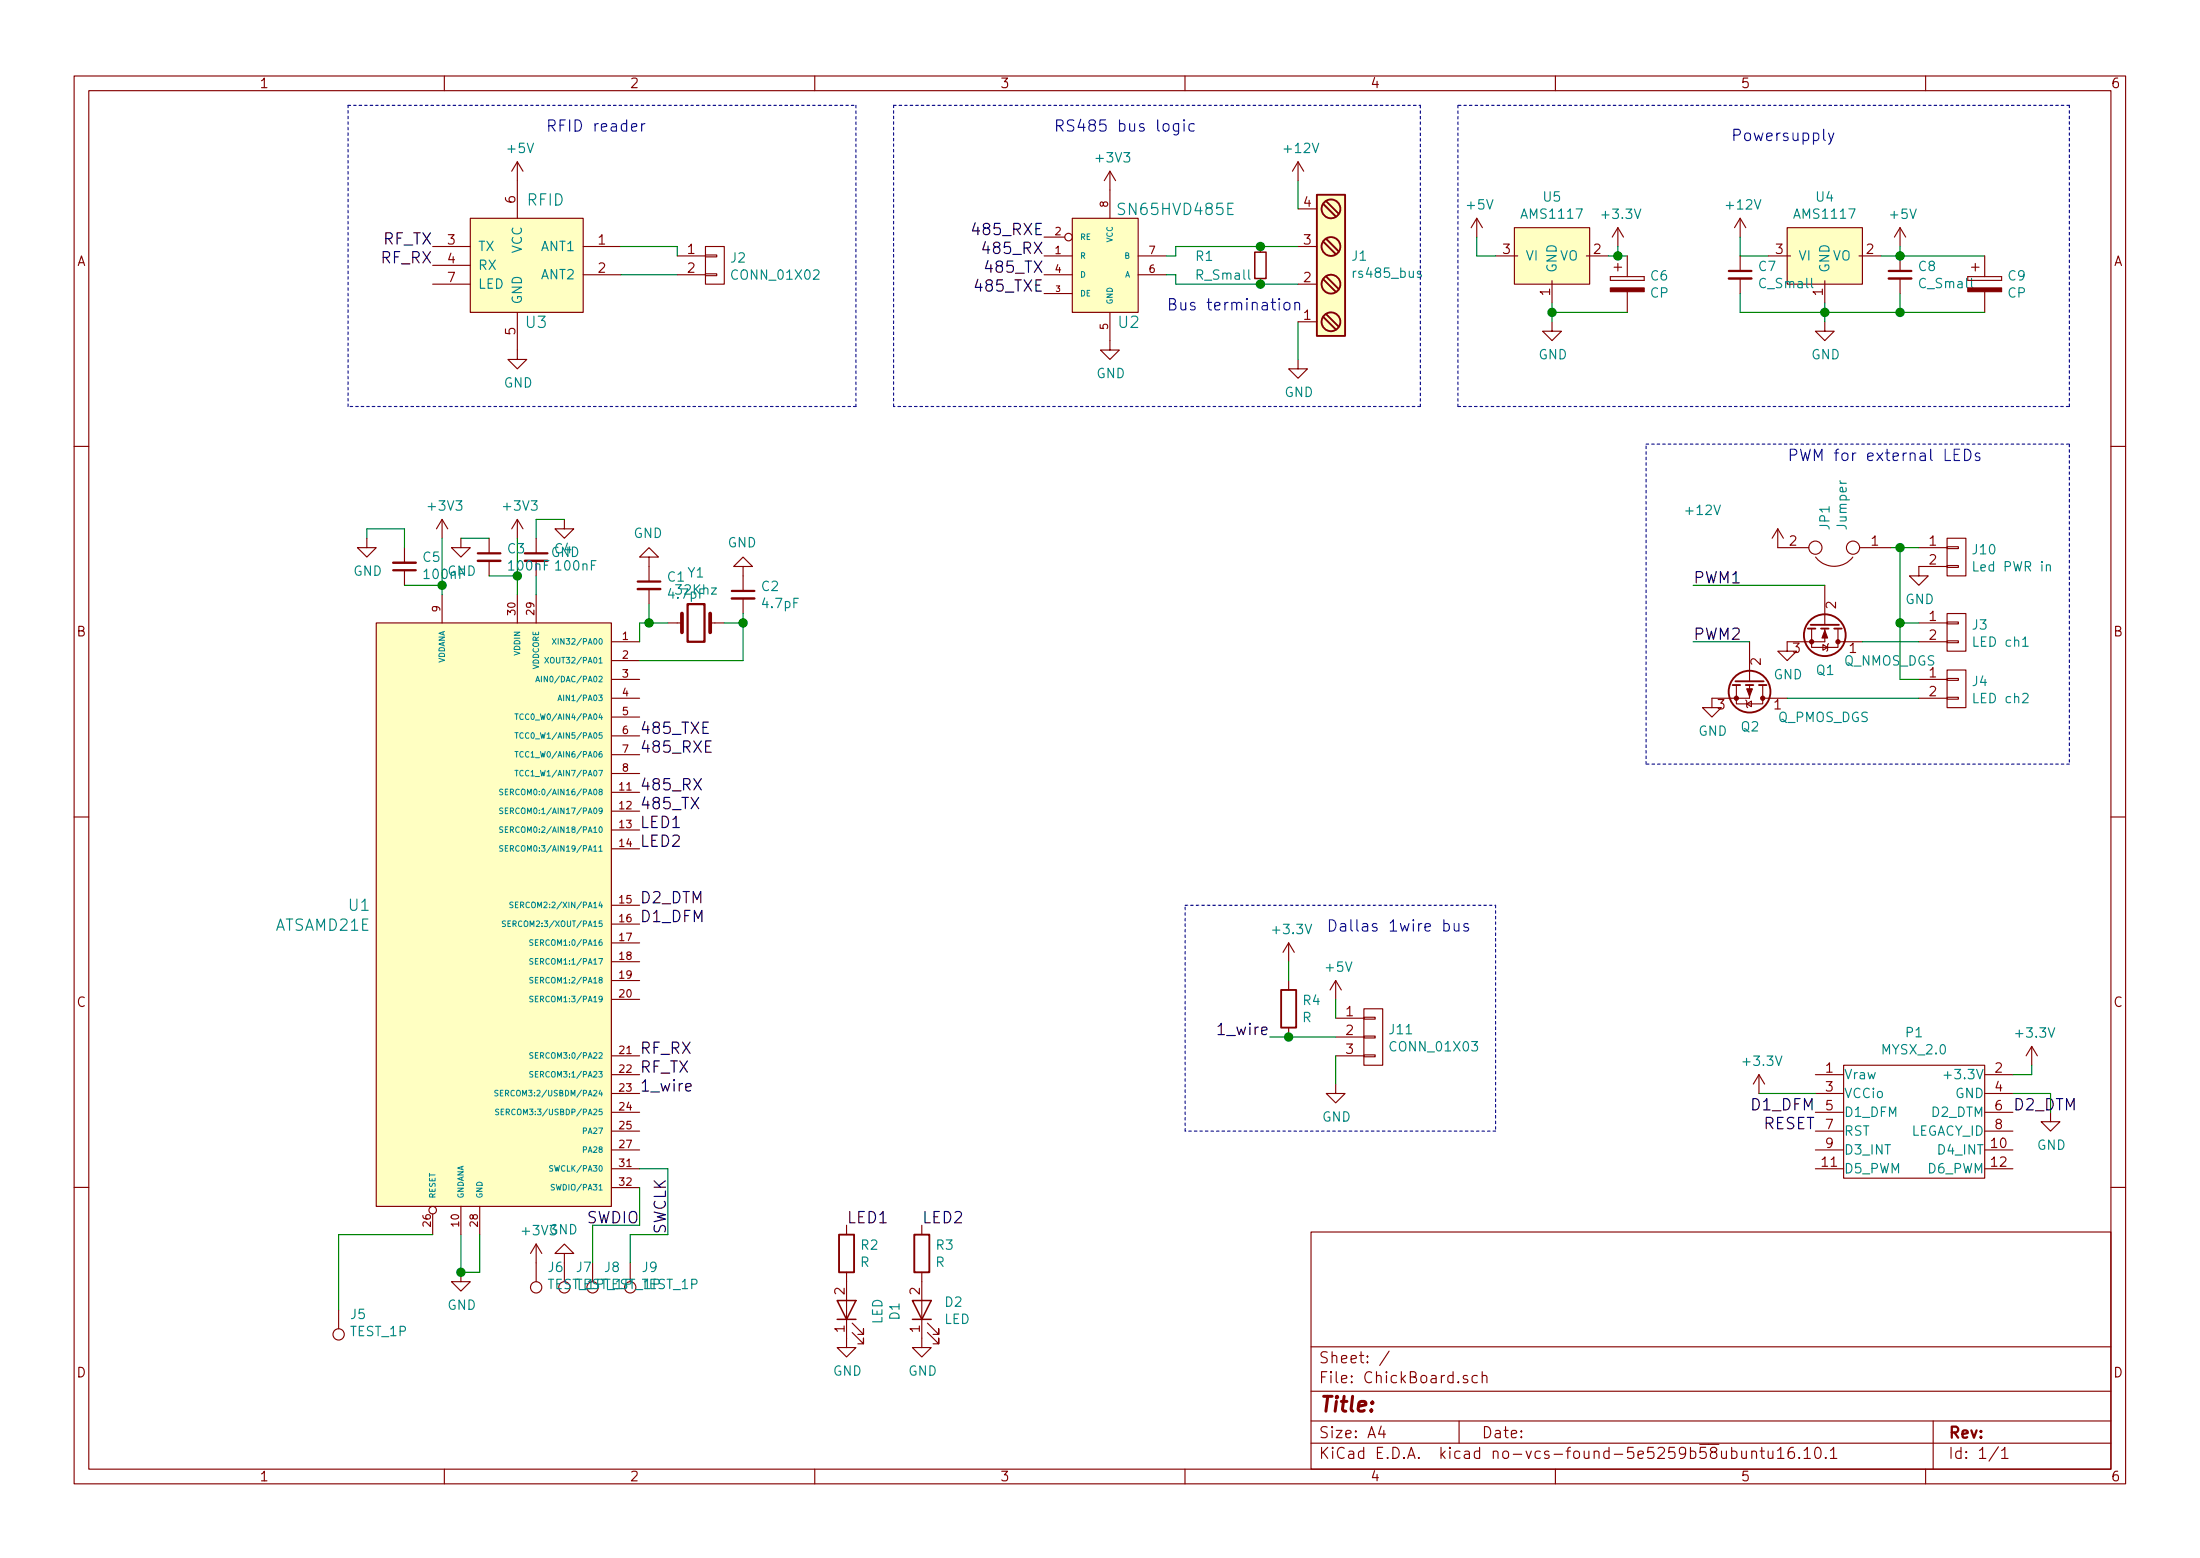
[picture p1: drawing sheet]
EESchema Schematic File Version 2
LIBS:power
LIBS:device
LIBS:transistors
LIBS:conn
LIBS:linear
LIBS:regul
LIBS:74xx
LIBS:cmos4000
LIBS:adc-dac
LIBS:memory
LIBS:xilinx
LIBS:microcontrollers
LIBS:dsp
LIBS:microchip
LIBS:analog_switches
LIBS:motorola
LIBS:texas
LIBS:intel
LIBS:audio
LIBS:interface
LIBS:digital-audio
LIBS:philips
LIBS:display
LIBS:cypress
LIBS:siliconi
LIBS:opto
LIBS:atmel
LIBS:contrib
LIBS:valves
LIBS:mysensors_radios
LIBS:mysensors_network
LIBS:mysensors_security
LIBS:mysensors_regulators
LIBS:mysensors_arduino
LIBS:mysensors_logic
LIBS:ws2812b
LIBS:mysensors_connectors
LIBS:mysensors_sensors
LIBS:mysensors_memories
LIBS:mysensors_mcu
LIBS:chickboard
LIBS:ChickBoard-cache
EELAYER 26 0
EELAYER END
$Descr A4 11693 8268
encoding utf-8
Sheet 1 1
Title ""
Date ""
Rev ""
Comp ""
Comment1 ""
Comment2 ""
Comment3 ""
Comment4 ""
$EndDescr
$Comp
L Q_NMOS_DGS Q1
U 1 1
P 9700 3300
F 0 "Q1" V 9950 3250 50  0000 L CNN
F 1 "Q_NMOS_DGS" V 9900 3400 50  0000 L CNN
F 2 "TO_SOT_Packages_SMD:SOT-23" H 3900 -2150 50  0001 C CNN
F 3 "" H 3700 -2250 50  0001 C CNN
	1    9700 3300
	0    1    1    0   
$EndComp
$Comp
L Q_PMOS_DGS Q2
U 1 1
P 9300 3600
F 0 "Q2" V 9550 3550 50  0000 L CNN
F 1 "Q_PMOS_DGS" V 9500 3750 50  0000 L CNN
F 2 "TO_SOT_Packages_SMD:SOT-23" H 3050 -1600 50  0001 C CNN
F 3 "" H 2850 -1700 50  0001 C CNN
	1    9300 3600
	0    1    1    0   
$EndComp
$Comp
L GND #PWR01
U 1 1
P 6900 1900
F 0 "#PWR01" H 6950 1950 50  0001 C CNN
F 1 "GND" H 6905 1727 50  0000 C CNN
F 2 "" H -1750 -1650 50  0001 C CNN
F 3 "" H -1750 -1650 50  0001 C CNN
	1    6900 1900
	1    0    0    -1  
$EndComp
Wire Wire Line
	6900 1900 6900 1700
Text Notes 6200 1650 0    60   ~ 0
Bus termination\n
$Comp
L GND #PWR02
U 1 1
P 9100 3700
F 0 "#PWR02" H 9150 3750 50  0001 C CNN
F 1 "GND" H 9105 3527 50  0000 C CNN
F 2 "" H 2800 -1600 50  0001 C CNN
F 3 "" H 2800 -1600 50  0001 C CNN
	1    9100 3700
	1    0    0    -1  
$EndComp
$Comp
L RFID U3
U 1 1
P 2750 1300
F 0 "U3" H 2850 900 60  0000 C CNN
F 1 "RFID" H 2900 1550 60  0000 C CNN
F 2 "chickboard:EM4100RFID" H -2150 -5650 60  0001 C CNN
F 3 "" H -2150 -5650 60  0001 C CNN
	1    2750 1300
	1    0    0    -1  
$EndComp
$Comp
L CONN_01X02 J2
U 1 1
P 3800 1400
F 0 "J2" H 3878 1441 50  0000 L CNN
F 1 "CONN_01X02" H 3878 1350 50  0000 L CNN
F 2 "Pin_Headers:Pin_Header_Straight_1x02" H -2200 -5000 50  0001 C CNN
F 3 "" H -2200 -5000 50  0001 C CNN
	1    3800 1400
	1    0    0    -1  
$EndComp
Wire Wire Line
	3300 1450 3600 1450
Wire Wire Line
	3300 1300 3600 1300
Wire Wire Line
	3600 1300 3600 1350
$Comp
L GND #PWR03
U 1 1
P 2750 1850
F 0 "#PWR03" H 2800 1900 50  0001 C CNN
F 1 "GND" H 2755 1677 50  0000 C CNN
F 2 "" H -2350 -5200 50  0001 C CNN
F 3 "" H -2350 -5200 50  0001 C CNN
	1    2750 1850
	1    0    0    -1  
$EndComp
$Comp
L +5V #PWR04
U 1 1
P 2750 950
F 0 "#PWR04" H 2800 1000 50  0001 C CNN
F 1 "+5V" H 2765 1123 50  0000 C CNN
F 2 "" H -2400 -4650 50  0001 C CNN
F 3 "" H -2400 -4650 50  0001 C CNN
	1    2750 950 
	1    0    0    -1  
$EndComp
$Comp
L CONN_01X02 J4
U 1 1
P 10400 3650
F 0 "J4" H 10478 3691 50  0000 L CNN
F 1 "LED ch2" H 10478 3600 50  0000 L CNN
F 2 "Terminal_Blocks:TerminalBlock_Pheonix_MPT-2.54mm_2pol" H 3050 -1250 50  0001 C CNN
F 3 "" H 3050 -1250 50  0001 C CNN
	1    10400 3650
	1    0    0    -1  
$EndComp
$Comp
L +12V #PWR05
U 1 1
P 6900 950
F 0 "#PWR05" H 6950 1000 50  0001 C CNN
F 1 "+12V" H 6915 1123 50  0000 C CNN
F 2 "" H -1650 -1650 50  0001 C CNN
F 3 "" H -1650 -1650 50  0001 C CNN
	1    6900 950 
	1    0    0    -1  
$EndComp
$Comp
L AMS1117 U4
U 1 1
P 9800 1350
F 0 "U4" H 9700 1665 50  0000 C CNN
F 1 "AMS1117" H 9700 1574 50  0000 C CNN
F 2 "TO_SOT_Packages_SMD:SOT-23" H 500 -3250 60  0001 C CNN
F 3 "" H 500 -3250 60  0000 C CNN
	1    9800 1350
	1    0    0    -1  
$EndComp
$Comp
L +5V #PWR06
U 1 1
P 10100 1300
F 0 "#PWR06" H 2150 -400 50  0001 C CNN
F 1 "+5V" H 10115 1473 50  0000 C CNN
F 2 "" H 2150 -250 50  0001 C CNN
F 3 "" H 2150 -250 50  0001 C CNN
	1    10100 1300
	1    0    0    -1  
$EndComp
$Comp
L +12V #PWR07
U 1 1
P 9250 1250
F 0 "#PWR07" H 2100 -550 50  0001 C CNN
F 1 "+12V" H 9265 1423 50  0000 C CNN
F 2 "" H 2100 -400 50  0001 C CNN
F 3 "" H 2100 -400 50  0001 C CNN
	1    9250 1250
	1    0    0    -1  
$EndComp
$Comp
L GND #PWR08
U 1 1
P 9700 1700
F 0 "#PWR08" H 2600 -200 50  0001 C CNN
F 1 "GND" H 9705 1527 50  0000 C CNN
F 2 "" H 2600 50  50  0001 C CNN
F 3 "" H 2600 50  50  0001 C CNN
	1    9700 1700
	1    0    0    -1  
$EndComp
Wire Wire Line
	9700 1700 9700 1600
Wire Wire Line
	9400 1350 9250 1350
Wire Wire Line
	9250 1350 9250 1250
Wire Wire Line
	10100 1300 10100 1350
Wire Wire Line
	10000 1350 10550 1350
Text Label 2300 1300 2    60   ~ 0
RF_TX
Text Label 2300 1400 2    60   ~ 0
RF_RX
$Comp
L ATSAMD21E U1
U 1 1
P 2550 4750
F 0 "U1" H 1972 4703 60  0000 R CNN
F 1 "ATSAMD21E" H 1972 4597 60  0000 R CNN
F 2 "Housings_QFP:TQFP-32_7x7mm_Pitch0.8mm" H -1850 -1000 60  0001 C CNN
F 3 "" H -1850 -1000 60  0000 C CNN
	1    2550 4750
	1    0    0    -1  
$EndComp
$Comp
L AMS1117 U5
U 1 1
P 8350 1350
F 0 "U5" H 8250 1665 50  0000 C CNN
F 1 "AMS1117" H 8250 1574 50  0000 C CNN
F 2 "TO_SOT_Packages_SMD:SOT-23" H 2450 -100 60  0001 C CNN
F 3 "" H 2450 -100 60  0000 C CNN
	1    8350 1350
	1    0    0    -1  
$EndComp
$Comp
L +5V #PWR09
U 1 1
P 7850 1250
F 0 "#PWR09" H 2100 -600 50  0001 C CNN
F 1 "+5V" H 7865 1423 50  0000 C CNN
F 2 "" H 2100 -450 50  0001 C CNN
F 3 "" H 2100 -450 50  0001 C CNN
	1    7850 1250
	1    0    0    -1  
$EndComp
$Comp
L +3.3V #PWR010
U 1 1
P 8600 1300
F 0 "#PWR010" H 2150 -550 50  0001 C CNN
F 1 "+3.3V" H 8615 1473 50  0000 C CNN
F 2 "" H 2150 -400 50  0001 C CNN
F 3 "" H 2150 -400 50  0001 C CNN
	1    8600 1300
	1    0    0    -1  
$EndComp
$Comp
L GND #PWR011
U 1 1
P 8250 1700
F 0 "#PWR011" H 2150 -550 50  0001 C CNN
F 1 "GND" H 8255 1527 50  0000 C CNN
F 2 "" H 2150 -300 50  0001 C CNN
F 3 "" H 2150 -300 50  0001 C CNN
	1    8250 1700
	1    0    0    -1  
$EndComp
Wire Wire Line
	8250 1700 8250 1600
Wire Wire Line
	7850 1250 7850 1350
Wire Wire Line
	7850 1350 7950 1350
Wire Wire Line
	8550 1350 8650 1350
Wire Wire Line
	8600 1350 8600 1300
$Comp
L GND #PWR012
U 1 1
P 2450 6750
F 0 "#PWR012" H -350 450 50  0001 C CNN
F 1 "GND" H 2455 6577 50  0000 C CNN
F 2 "" H -350 700 50  0001 C CNN
F 3 "" H -350 700 50  0001 C CNN
	1    2450 6750
	1    0    0    -1  
$EndComp
Wire Wire Line
	2550 6750 2550 6550
Connection ~ 2450 6750
Wire Wire Line
	2450 6550 2450 6750
$Comp
L MYSX_2.2 P1
U 1 1
P 9650 5700
F 0 "P1" H 10175 5925 50  0000 C CNN
F 1 "MYSX_2.0" H 10175 5834 50  0000 C CNN
F 2 "mysensors_connectors:MYSX_2.2" H 6150 -1850 60  0001 C CNN
F 3 "" H 6150 -1850 60  0000 C CNN
	1    9650 5700
	1    0    0    -1  
$EndComp
$Comp
L +3.3V #PWR013
U 1 1
P 9350 5800
F 0 "#PWR013" H 9400 5850 50  0001 C CNN
F 1 "+3.3V" H 9365 5973 50  0000 C CNN
F 2 "" H -100 1050 50  0001 C CNN
F 3 "" H -100 1050 50  0001 C CNN
	1    9350 5800
	1    0    0    -1  
$EndComp
$Comp
L +3.3V #PWR014
U 1 1
P 10800 5650
F 0 "#PWR014" H 10850 5700 50  0001 C CNN
F 1 "+3.3V" H 10815 5823 50  0000 C CNN
F 2 "" H 250 1050 50  0001 C CNN
F 3 "" H 250 1050 50  0001 C CNN
	1    10800 5650
	1    0    0    -1  
$EndComp
Wire Wire Line
	10800 5650 10800 5700
Wire Wire Line
	10800 5700 10700 5700
Wire Wire Line
	9350 5800 9650 5800
$Comp
L GND #PWR015
U 1 1
P 10900 5900
F 0 "#PWR015" H 10950 5950 50  0001 C CNN
F 1 "GND" H 10905 5727 50  0000 C CNN
F 2 "" H 200 1150 50  0001 C CNN
F 3 "" H 200 1150 50  0001 C CNN
	1    10900 5900
	1    0    0    -1  
$EndComp
Wire Wire Line
	10900 5900 10900 5800
Wire Wire Line
	10900 5800 10700 5800
Text Label 9650 6000 2    60   ~ 0
RESET
Text Label 9650 5900 2    60   ~ 0
D1_DFM
Text Label 10700 5900 0    60   ~ 0
D2_DTM
$Comp
L Crystal Y1
U 1 1
P 3700 3300
F 0 "Y1" H 3700 3568 50  0000 C CNN
F 1 "32Khz" H 3700 3477 50  0000 C CNN
F 2 "mysensors_obscurities:XTAL_3.2x1.5mm" H -400 500 50  0001 C CNN
F 3 "" H -400 500 50  0001 C CNN
	1    3700 3300
	1    0    0    -1  
$EndComp
Wire Wire Line
	3400 3400 3400 3300
Wire Wire Line
	3400 3300 3550 3300
Wire Wire Line
	3950 3500 3400 3500
$Comp
L C_Small C1
U 1 1
P 3450 3100
F 0 "C1" H 3542 3146 50  0000 L CNN
F 1 "4.7pF" H 3542 3055 50  0000 L CNN
F 2 "Capacitors_SMD:C_0603_HandSoldering" H -450 300 50  0001 C CNN
F 3 "" H -450 300 50  0001 C CNN
	1    3450 3100
	1    0    0    -1  
$EndComp
Wire Wire Line
	3450 3200 3450 3300
Connection ~ 3450 3300
$Comp
L C_Small C2
U 1 1
P 3950 3150
F 0 "C2" H 4042 3196 50  0000 L CNN
F 1 "4.7pF" H 4042 3105 50  0000 L CNN
F 2 "Capacitors_SMD:C_0603_HandSoldering" H -350 450 50  0001 C CNN
F 3 "" H -350 450 50  0001 C CNN
	1    3950 3150
	1    0    0    -1  
$EndComp
Wire Wire Line
	3950 3250 3950 3500
Wire Wire Line
	3950 3300 3850 3300
Connection ~ 3950 3300
$Comp
L GND #PWR016
U 1 1
P 3450 3000
F 0 "#PWR016" H -450 350 50  0001 C CNN
F 1 "GND" H 3455 2827 50  0000 C CNN
F 2 "" H -450 600 50  0001 C CNN
F 3 "" H -450 600 50  0001 C CNN
	1    3450 3000
	-1   0    0    1   
$EndComp
$Comp
L GND #PWR017
U 1 1
P 3950 3050
F 0 "#PWR017" H -450 350 50  0001 C CNN
F 1 "GND" H 3955 2877 50  0000 C CNN
F 2 "" H -450 600 50  0001 C CNN
F 3 "" H -450 600 50  0001 C CNN
	1    3950 3050
	-1   0    0    1   
$EndComp
Text Label 3400 4900 0    60   ~ 0
D1_DFM
Text Label 3400 4800 0    60   ~ 0
D2_DTM
Text Label 3400 5700 0    60   ~ 0
RF_TX
Text Label 3400 5600 0    60   ~ 0
RF_RX
$Comp
L TEST_1P J9
U 1 1
P 3350 6700
F 0 "J9" H 3292 6727 50  0000 R CNN
F 1 "TEST_1P" H 3292 6818 50  0000 R CNN
F 2 "Measurement_Points:Measurement_Point_Round-SMD-Pad_Small" H -850 1050 50  0001 C CNN
F 3 "" H -850 1050 50  0001 C CNN
	1    3350 6700
	-1   0    0    1   
$EndComp
$Comp
L TEST_1P J8
U 1 1
P 3150 6700
F 0 "J8" H 3092 6727 50  0000 R CNN
F 1 "TEST_1P" H 3092 6818 50  0000 R CNN
F 2 "Measurement_Points:Measurement_Point_Round-SMD-Pad_Small" H -250 550 50  0001 C CNN
F 3 "" H -250 550 50  0001 C CNN
	1    3150 6700
	-1   0    0    1   
$EndComp
$Comp
L TEST_1P J7
U 1 1
P 3000 6700
F 0 "J7" H 2942 6727 50  0000 R CNN
F 1 "TEST_1P" H 2942 6818 50  0000 R CNN
F 2 "Measurement_Points:Measurement_Point_Round-SMD-Pad_Small" H -300 550 50  0001 C CNN
F 3 "" H -300 550 50  0001 C CNN
	1    3000 6700
	-1   0    0    1   
$EndComp
$Comp
L TEST_1P J6
U 1 1
P 2850 6700
F 0 "J6" H 2792 6727 50  0000 R CNN
F 1 "TEST_1P" H 2792 6818 50  0000 R CNN
F 2 "Measurement_Points:Measurement_Point_Round-SMD-Pad_Small" H -450 350 50  0001 C CNN
F 3 "" H -450 350 50  0001 C CNN
	1    2850 6700
	-1   0    0    1   
$EndComp
$Comp
L TEST_1P J5
U 1 1
P 1800 6950
F 0 "J5" H 1742 6977 50  0000 R CNN
F 1 "TEST_1P" H 1742 7068 50  0000 R CNN
F 2 "Measurement_Points:Measurement_Point_Round-SMD-Pad_Small" H -1800 450 50  0001 C CNN
F 3 "" H -1800 450 50  0001 C CNN
	1    1800 6950
	-1   0    0    1   
$EndComp
Wire Wire Line
	3350 6700 3350 6550
Wire Wire Line
	3350 6550 3550 6550
Wire Wire Line
	3550 6550 3550 6200
Wire Wire Line
	3550 6200 3400 6200
Wire Wire Line
	3150 6700 3150 6500
Wire Wire Line
	3150 6500 3400 6500
Wire Wire Line
	3400 6500 3400 6300
Wire Wire Line
	2450 6750 2550 6750
Wire Wire Line
	1800 6950 1800 6550
Wire Wire Line
	1800 6550 2300 6550
$Comp
L +3V3 #PWR018
U 1 1
P 2850 6700
F 0 "#PWR018" H -400 350 50  0001 C CNN
F 1 "+3V3" H 2865 6873 50  0000 C CNN
F 2 "" H -400 500 50  0001 C CNN
F 3 "" H -400 500 50  0001 C CNN
	1    2850 6700
	1    0    0    -1  
$EndComp
$Comp
L GND #PWR019
U 1 1
P 3000 6700
F 0 "#PWR019" H -450 400 50  0001 C CNN
F 1 "GND" H 3005 6527 50  0000 C CNN
F 2 "" H -450 650 50  0001 C CNN
F 3 "" H -450 650 50  0001 C CNN
	1    3000 6700
	-1   0    0    1   
$EndComp
$Comp
L C_Small C4
U 1 1
P 2850 2950
F 0 "C4" H 2942 2996 50  0000 L CNN
F 1 "100nF" H 2942 2905 50  0000 L CNN
F 2 "Capacitors_SMD:C_0603_HandSoldering" H -550 550 50  0001 C CNN
F 3 "" H -550 550 50  0001 C CNN
	1    2850 2950
	1    0    0    -1  
$EndComp
Wire Wire Line
	2850 3150 2850 3050
$Comp
L GND #PWR020
U 1 1
P 3000 2750
F 0 "#PWR020" H -450 300 50  0001 C CNN
F 1 "GND" H 3005 2577 50  0000 C CNN
F 2 "" H -450 550 50  0001 C CNN
F 3 "" H -450 550 50  0001 C CNN
	1    3000 2750
	1    0    0    -1  
$EndComp
Wire Wire Line
	3000 2750 2850 2750
Wire Wire Line
	2850 2750 2850 2850
$Comp
L +3V3 #PWR021
U 1 1
P 2750 2850
F 0 "#PWR021" H -350 300 50  0001 C CNN
F 1 "+3V3" H 2765 3023 50  0000 C CNN
F 2 "" H -350 450 50  0001 C CNN
F 3 "" H -350 450 50  0001 C CNN
	1    2750 2850
	1    0    0    -1  
$EndComp
Wire Wire Line
	2750 2850 2750 3150
$Comp
L C_Small C3
U 1 1
P 2600 2950
F 0 "C3" H 2692 2996 50  0000 L CNN
F 1 "100nF" H 2692 2905 50  0000 L CNN
F 2 "Capacitors_SMD:C_0603_HandSoldering" H -250 550 50  0001 C CNN
F 3 "" H -250 550 50  0001 C CNN
	1    2600 2950
	1    0    0    -1  
$EndComp
$Comp
L GND #PWR022
U 1 1
P 2450 2850
F 0 "#PWR022" H -600 350 50  0001 C CNN
F 1 "GND" H 2455 2677 50  0000 C CNN
F 2 "" H -600 600 50  0001 C CNN
F 3 "" H -600 600 50  0001 C CNN
	1    2450 2850
	1    0    0    -1  
$EndComp
Wire Wire Line
	2450 2850 2600 2850
Wire Wire Line
	2600 3050 2750 3050
Connection ~ 2750 3050
$Comp
L C_Small C5
U 1 1
P 2150 3000
F 0 "C5" H 2058 2954 50  0000 R CNN
F 1 "100nF" H 2058 3045 50  0000 R CNN
F 2 "Capacitors_SMD:C_0603_HandSoldering" H -350 750 50  0001 C CNN
F 3 "" H -350 750 50  0001 C CNN
	1    2150 3000
	-1   0    0    1   
$EndComp
$Comp
L +3V3 #PWR023
U 1 1
P 2350 2850
F 0 "#PWR023" H -250 300 50  0001 C CNN
F 1 "+3V3" H 2365 3023 50  0000 C CNN
F 2 "" H -250 450 50  0001 C CNN
F 3 "" H -250 450 50  0001 C CNN
	1    2350 2850
	1    0    0    -1  
$EndComp
Wire Wire Line
	2350 2850 2350 3150
Wire Wire Line
	2150 3100 2350 3100
Connection ~ 2350 3100
$Comp
L GND #PWR024
U 1 1
P 1950 2850
F 0 "#PWR024" H -450 250 50  0001 C CNN
F 1 "GND" H 1955 2677 50  0000 C CNN
F 2 "" H -450 500 50  0001 C CNN
F 3 "" H -450 500 50  0001 C CNN
	1    1950 2850
	1    0    0    -1  
$EndComp
Wire Wire Line
	1950 2850 1950 2800
Wire Wire Line
	1950 2800 2150 2800
Wire Wire Line
	2150 2800 2150 2900
Text Label 3400 6500 2    60   ~ 0
SWDIO
Text Label 3550 6250 3    60   ~ 0
SWCLK
$Comp
L LED D1
U 1 1
P 4500 6950
F 0 "D1" H 4492 6695 50  0000 C CNN
F 1 "LED" H 4492 6786 50  0000 C CNN
F 2 "LEDs:LED-0603" H -250 2950 50  0001 C CNN
F 3 "" H -250 2950 50  0001 C CNN
	1    4500 6950
	0    -1   -1   0   
$EndComp
$Comp
L LED D2
U 1 1
P 4900 6950
F 0 "D2" V 4938 6833 50  0000 R CNN
F 1 "LED" V 4847 6833 50  0000 R CNN
F 2 "LEDs:LED-0603" H -3350 950 50  0001 C CNN
F 3 "" H -3350 950 50  0001 C CNN
	1    4900 6950
	0    -1   -1   0   
$EndComp
$Comp
L R R2
U 1 1
P 4500 6650
F 0 "R2" H 4570 6696 50  0000 L CNN
F 1 "R" H 4570 6605 50  0000 L CNN
F 2 "Resistors_SMD:R_0603_HandSoldering" V -3120 500 50  0001 C CNN
F 3 "" H -3050 500 50  0001 C CNN
	1    4500 6650
	1    0    0    -1  
$EndComp
$Comp
L R R3
U 1 1
P 4900 6650
F 0 "R3" H 4970 6696 50  0000 L CNN
F 1 "R" H 4970 6605 50  0000 L CNN
F 2 "Resistors_SMD:R_0603_HandSoldering" V -3020 950 50  0001 C CNN
F 3 "" H -2950 950 50  0001 C CNN
	1    4900 6650
	1    0    0    -1  
$EndComp
$Comp
L GND #PWR025
U 1 1
P 4500 7100
F 0 "#PWR025" H 4550 7150 50  0001 C CNN
F 1 "GND" H 4505 6927 50  0000 C CNN
F 2 "" H -3050 750 50  0001 C CNN
F 3 "" H -3050 750 50  0001 C CNN
	1    4500 7100
	1    0    0    -1  
$EndComp
$Comp
L GND #PWR026
U 1 1
P 4900 7100
F 0 "#PWR026" H 4950 7150 50  0001 C CNN
F 1 "GND" H 4905 6927 50  0000 C CNN
F 2 "" H -3050 850 50  0001 C CNN
F 3 "" H -3050 850 50  0001 C CNN
	1    4900 7100
	1    0    0    -1  
$EndComp
Text Label 4500 6500 0    60   ~ 0
LED1
Text Label 4900 6500 0    60   ~ 0
LED2
Text Label 3400 4400 0    60   ~ 0
LED1
Text Label 3400 4500 0    60   ~ 0
LED2
$Comp
L CONN_01X02 J10
U 1 1
P 10400 2950
F 0 "J10" H 10478 2991 50  0000 L CNN
F 1 "Led PWR in" H 10478 2900 50  0000 L CNN
F 2 "Terminal_Blocks:TerminalBlock_Pheonix_MPT-2.54mm_2pol" H 2350 -1650 50  0001 C CNN
F 3 "" H 2350 -1650 50  0001 C CNN
	1    10400 2950
	1    0    0    -1  
$EndComp
$Comp
L CONN_01X02 J3
U 1 1
P 10400 3350
F 0 "J3" H 10478 3391 50  0000 L CNN
F 1 "LED ch1" H 10478 3300 50  0000 L CNN
F 2 "Terminal_Blocks:TerminalBlock_Pheonix_MPT-2.54mm_2pol" H 2350 -1250 50  0001 C CNN
F 3 "" H 2350 -1250 50  0001 C CNN
	1    10400 3350
	1    0    0    -1  
$EndComp
$Comp
L GND #PWR027
U 1 1
P 10200 3000
F 0 "#PWR027" H 10250 3050 50  0001 C CNN
F 1 "GND" H 10205 2827 50  0000 C CNN
F 2 "" H 3000 -800 50  0001 C CNN
F 3 "" H 3000 -800 50  0001 C CNN
	1    10200 3000
	1    0    0    -1  
$EndComp
Wire Wire Line
	10200 2900 10050 2900
$Comp
L Jumper JP1
U 1 1
P 9750 2900
F 0 "JP1" V 9796 2812 50  0000 R CNN
F 1 "Jumper" V 9705 2812 50  0000 R CNN
F 2 "mysensors_obscurities:2_pin_solder_jumper_smd" H 2900 -1000 50  0001 C CNN
F 3 "" H 2900 -1000 50  0001 C CNN
	1    9750 2900
	-1   0    0    1   
$EndComp
$Comp
L +12V #PWR028
U 1 1
P 9450 2900
F 0 "#PWR028" H 9500 2950 50  0001 C CNN
F 1 "+12V" H 9050 3100 50  0000 C CNN
F 2 "" H 2600 -600 50  0001 C CNN
F 3 "" H 2600 -600 50  0001 C CNN
	1    9450 2900
	1    0    0    -1  
$EndComp
$Comp
L C_Small C8
U 1 1
P 10100 1450
F 0 "C8" H 10192 1496 50  0000 L CNN
F 1 "C_Small" H 10192 1405 50  0000 L CNN
F 2 "Capacitors_SMD:C_0603_HandSoldering" H 2150 -300 50  0001 C CNN
F 3 "" H 2150 -300 50  0001 C CNN
	1    10100 1450
	1    0    0    -1  
$EndComp
$Comp
L CP C9
U 1 1
P 10550 1500
F 0 "C9" H 10668 1546 50  0000 L CNN
F 1 "CP" H 10668 1455 50  0000 L CNN
F 2 "Capacitors_SMD:C_0603_HandSoldering" H 2088 -500 50  0001 C CNN
F 3 "" H 2050 -350 50  0001 C CNN
	1    10550 1500
	1    0    0    -1  
$EndComp
Connection ~ 10100 1350
Wire Wire Line
	10100 1550 10100 1650
Wire Wire Line
	9250 1650 10550 1650
Connection ~ 9700 1650
Connection ~ 10100 1650
$Comp
L C_Small C7
U 1 1
P 9250 1450
F 0 "C7" H 9342 1496 50  0000 L CNN
F 1 "C_Small" H 9342 1405 50  0000 L CNN
F 2 "Capacitors_SMD:C_0603_HandSoldering" H 2150 -300 50  0001 C CNN
F 3 "" H 2150 -300 50  0001 C CNN
	1    9250 1450
	1    0    0    -1  
$EndComp
Wire Wire Line
	9250 1550 9250 1650
$Comp
L CP C6
U 1 1
P 8650 1500
F 0 "C6" H 8768 1546 50  0000 L CNN
F 1 "CP" H 8768 1455 50  0000 L CNN
F 2 "Capacitors_SMD:C_0603_HandSoldering" H 2238 -400 50  0001 C CNN
F 3 "" H 2200 -250 50  0001 C CNN
	1    8650 1500
	1    0    0    -1  
$EndComp
Connection ~ 8600 1350
Wire Wire Line
	8650 1650 8250 1650
Connection ~ 8250 1650
$Comp
L CONN_01X03 J11
U 1 1
P 7300 5500
F 0 "J11" H 7378 5541 50  0000 L CNN
F 1 "CONN_01X03" H 7378 5450 50  0000 L CNN
F 2 "Terminal_Blocks:TerminalBlock_Pheonix_MPT-2.54mm_3pol" H -1650 -500 50  0001 C CNN
F 3 "" H -1650 -500 50  0001 C CNN
	1    7300 5500
	1    0    0    -1  
$EndComp
$Comp
L +5V #PWR029
U 1 1
P 7100 5300
F 0 "#PWR029" H 7150 5350 50  0001 C CNN
F 1 "+5V" H 7115 5473 50  0000 C CNN
F 2 "" H -1850 -300 50  0001 C CNN
F 3 "" H -1850 -300 50  0001 C CNN
	1    7100 5300
	1    0    0    -1  
$EndComp
$Comp
L GND #PWR030
U 1 1
P 7100 5750
F 0 "#PWR030" H 7150 5800 50  0001 C CNN
F 1 "GND" H 7105 5577 50  0000 C CNN
F 2 "" H -1850 -500 50  0001 C CNN
F 3 "" H -1850 -500 50  0001 C CNN
	1    7100 5750
	1    0    0    -1  
$EndComp
Text Label 6750 5500 2    60   ~ 0
1_wire
Wire Wire Line
	7100 5300 7100 5400
Wire Wire Line
	7100 5750 7100 5600
Text Label 3400 5800 0    60   ~ 0
1_wire
$Comp
L R R4
U 1 1
P 6850 5350
F 0 "R4" H 6920 5396 50  0000 L CNN
F 1 "R" H 6920 5305 50  0000 L CNN
F 2 "Resistors_SMD:R_0603_HandSoldering" V -2020 -450 50  0001 C CNN
F 3 "" H -1950 -450 50  0001 C CNN
	1    6850 5350
	1    0    0    -1  
$EndComp
Wire Wire Line
	6750 5500 7100 5500
Connection ~ 6850 5500
$Comp
L +3.3V #PWR031
U 1 1
P 6850 5100
F 0 "#PWR031" H 6900 5150 50  0001 C CNN
F 1 "+3.3V" H 6865 5273 50  0000 C CNN
F 2 "" H -1900 -300 50  0001 C CNN
F 3 "" H -1900 -300 50  0001 C CNN
	1    6850 5100
	1    0    0    -1  
$EndComp
Wire Wire Line
	6850 5100 6850 5200
Wire Notes Line
	6300 4800 7950 4800
Wire Notes Line
	7950 4800 7950 6000
Wire Notes Line
	7950 6000 6300 6000
Wire Notes Line
	6300 6000 6300 4800
Text Notes 7050 4950 0    60   ~ 0
Dallas 1wire bus
$Comp
L SN65HVD485E U2
U 1 1
P 5900 1400
F 0 "U2" H 6000 1100 60  0000 C CNN
F 1 "SN65HVD485E" H 6250 1700 60  0000 C CNN
F 2 "Housings_SOIC:SOIJ-8_5.3x5.3mm_Pitch1.27mm" H -900 -2100 60  0001 C CNN
F 3 "" H -900 -2100 60  0001 C CNN
	1    5900 1400
	1    0    0    -1  
$EndComp
Text Label 5550 1350 2    60   ~ 0
485_RX
Text Label 5550 1450 2    60   ~ 0
485_TX
Text Label 5550 1550 2    60   ~ 0
485_TXE
Text Label 5550 1250 2    60   ~ 0
485_RXE
$Comp
L R_Small R1
U 1 1
P 6700 1400
F 0 "R1" H 6350 1450 50  0000 L CNN
F 1 "R_Small" H 6350 1350 50  0000 L CNN
F 2 "Resistors_SMD:R_0603_HandSoldering" H -600 -1500 50  0001 C CNN
F 3 "" H -600 -1500 50  0001 C CNN
	1    6700 1400
	1    0    0    -1  
$EndComp
Wire Wire Line
	6250 1300 6900 1300
Wire Wire Line
	6250 1500 6900 1500
Wire Wire Line
	6200 1350 6250 1350
Wire Wire Line
	6250 1350 6250 1300
Connection ~ 6700 1300
Wire Wire Line
	6200 1450 6250 1450
Wire Wire Line
	6250 1450 6250 1500
Connection ~ 6700 1500
$Comp
L GND #PWR032
U 1 1
P 5900 1800
F 0 "#PWR032" H 5950 1850 50  0001 C CNN
F 1 "GND" H 5905 1627 50  0000 C CNN
F 2 "" H -1750 -1750 50  0001 C CNN
F 3 "" H -1750 -1750 50  0001 C CNN
	1    5900 1800
	1    0    0    -1  
$EndComp
$Comp
L +3V3 #PWR033
U 1 1
P 5900 1000
F 0 "#PWR033" H 5950 1050 50  0001 C CNN
F 1 "+3V3" H 5915 1173 50  0000 C CNN
F 2 "" H -1550 -1650 50  0001 C CNN
F 3 "" H -1550 -1650 50  0001 C CNN
	1    5900 1000
	1    0    0    -1  
$EndComp
$Comp
L Screw_Terminal_1x04 J1
U 1 1
P 7100 1400
F 0 "J1" H 7020 1354 50  0000 R CNN
F 1 "rs485_bus" H 7020 1445 50  0000 R CNN
F 2 "Terminal_Blocks:TerminalBlock_Pheonix_MPT-2.54mm_4pol" H -550 -1825 50  0001 C CNN
F 3 "" H -575 -1200 50  0001 C CNN
	1    7100 1400
	-1   0    0    1   
$EndComp
Wire Wire Line
	6900 950  6900 1100
Wire Notes Line
	7550 550  7550 2150
Wire Notes Line
	7550 2150 4750 2150
Wire Notes Line
	4750 2150 4750 550 
Wire Notes Line
	4750 550  7550 550 
Wire Notes Line
	7750 550  7750 2150
Wire Notes Line
	7750 2150 11000 2150
Wire Notes Line
	11000 2150 11000 550 
Wire Notes Line
	11000 550  7750 550 
Text Notes 9200 750  0    60   ~ 0
Powersupply
Text Notes 5600 700  0    60   ~ 0
RS485 bus logic
Wire Notes Line
	4550 2150 1850 2150
Wire Notes Line
	1850 2150 1850 550 
Wire Notes Line
	1850 550  4550 550 
Wire Notes Line
	4550 550  4550 2150
Text Notes 2900 700  0    60   ~ 0
RFID reader
Wire Wire Line
	9500 3700 10200 3700
Wire Wire Line
	9900 3400 10200 3400
$Comp
L GND #PWR034
U 1 1
P 9500 3400
F 0 "#PWR034" H 9550 3450 50  0001 C CNN
F 1 "GND" H 9505 3227 50  0000 C CNN
F 2 "" H -3900 -300 50  0001 C CNN
F 3 "" H -3900 -300 50  0001 C CNN
	1    9500 3400
	1    0    0    -1  
$EndComp
Wire Wire Line
	10100 3600 10200 3600
Wire Wire Line
	10100 2900 10100 3600
Wire Wire Line
	10100 3300 10200 3300
Connection ~ 10100 2900
Connection ~ 10100 3300
Wire Wire Line
	9300 3400 9000 3400
Wire Wire Line
	9700 3100 9000 3100
Text Label 9000 3100 0    60   ~ 0
PWM1
Text Label 9000 3400 0    60   ~ 0
PWM2
Wire Notes Line
	8750 2350 11000 2350
Wire Notes Line
	11000 2350 11000 4050
Wire Notes Line
	11000 4050 8750 4050
Wire Notes Line
	8750 4050 8750 2350
Text Notes 9500 2450 0    60   ~ 0
PWM for external LEDs
Text Label 3400 4200 0    60   ~ 0
485_RX
Text Label 3400 4300 0    60   ~ 0
485_TX
Text Label 3400 3900 0    60   ~ 0
485_TXE
Text Label 3400 4000 0    60   ~ 0
485_RXE
$EndSCHEMATC
